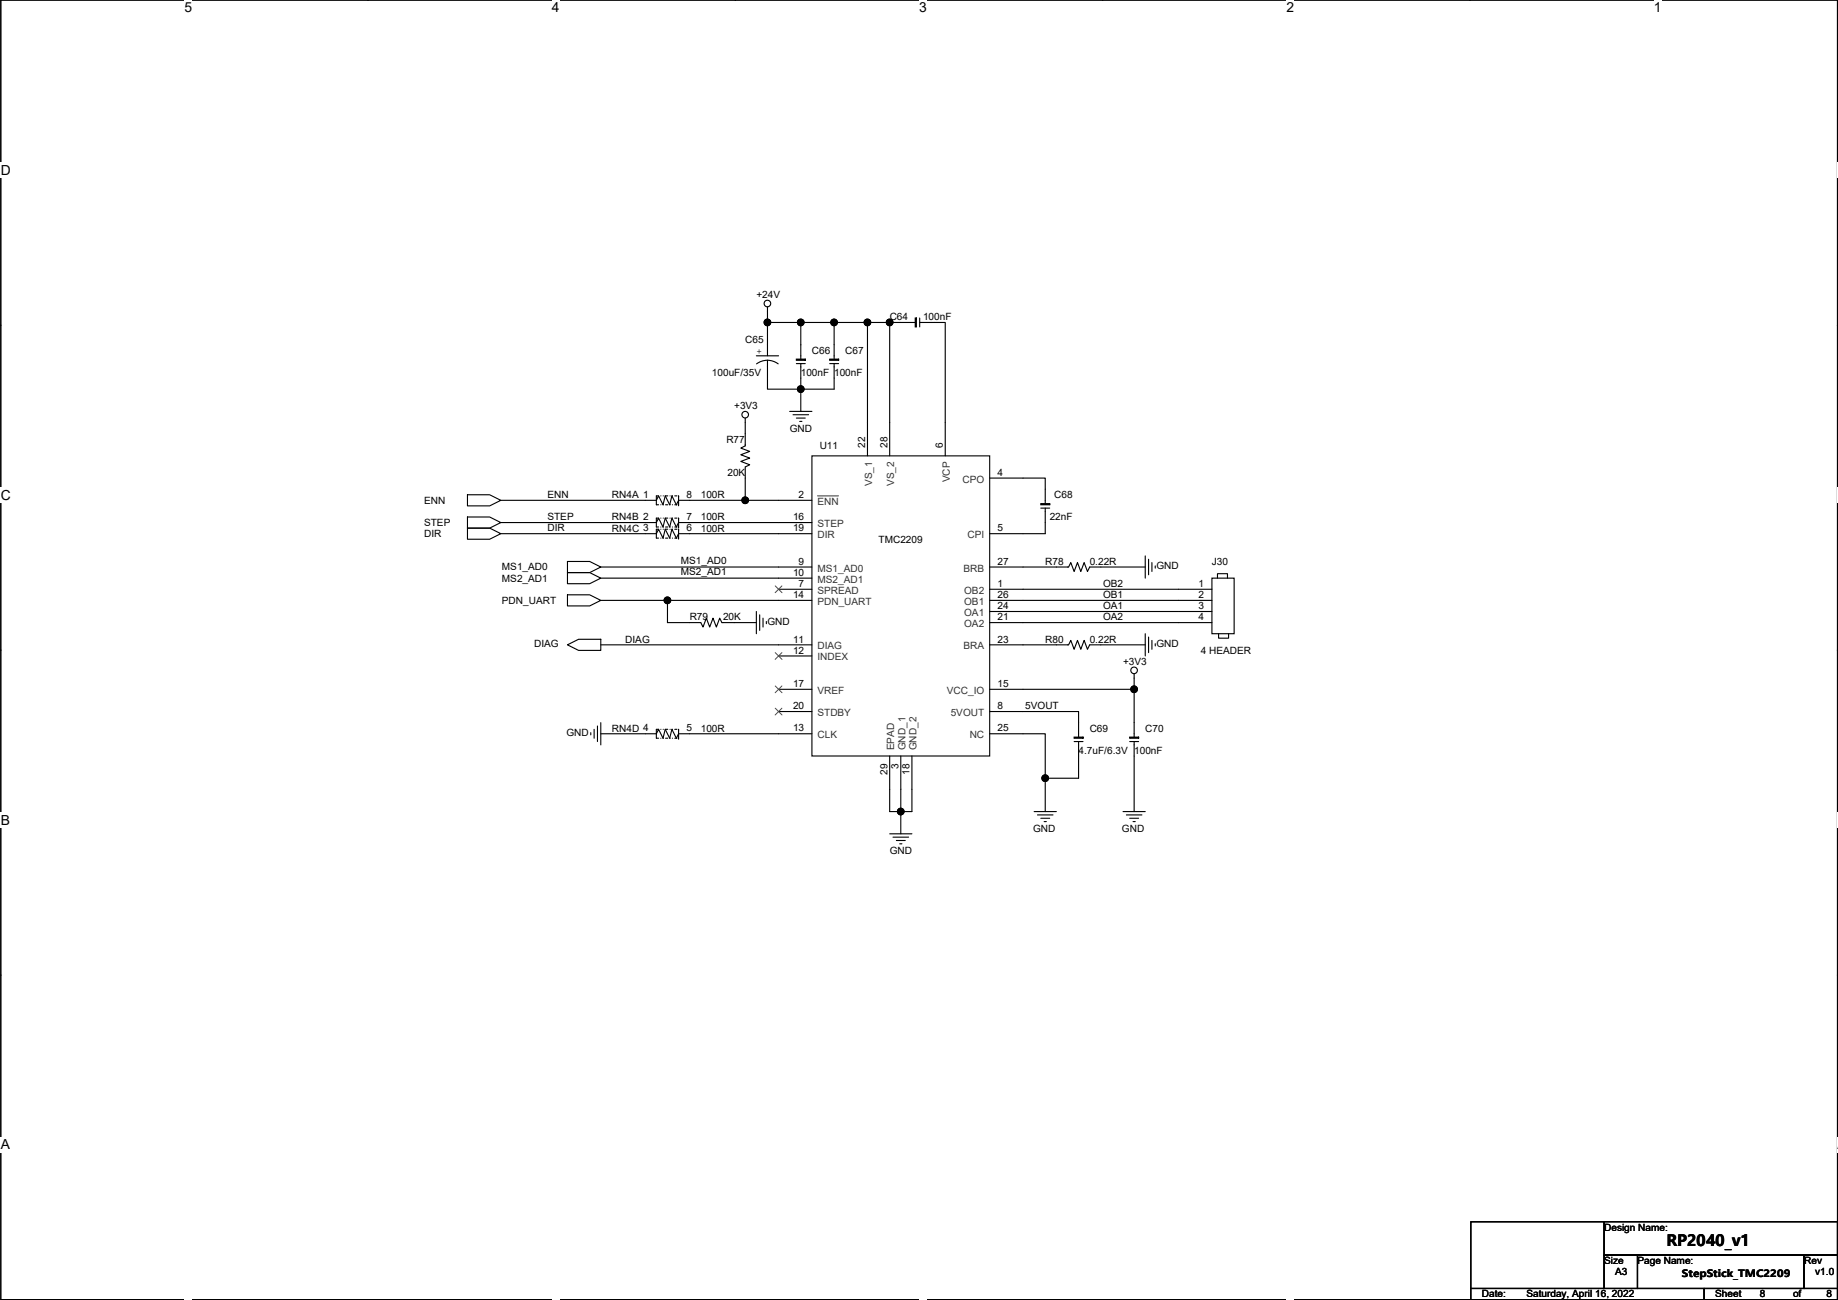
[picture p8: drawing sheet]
<svg xmlns="http://www.w3.org/2000/svg" width="420mm" height="297mm" viewBox="0 0 420 297" stroke-linecap="round" stroke-linejoin="round" font-family="sans-serif">
<path d="M.2 0h419.8v296.9h-419.8z" fill="none" stroke="#000" stroke-width=".25"/>
<g fill="#fff">
<path d="M42.2 0h1.7v3.5h-1.7z"/>
<path d="M42.2 296.9l1.7 .1z"/>
</g>
<path d="M84.1 0h.1M84.1 296.9h.1" fill="none" stroke="#000" stroke-width=".25"/>
<g fill="#fff">
<path d="M126.1 0h1.8v3.5h-1.8z"/>
<path d="M126.1 296.9l1.8 .1z"/>
</g>
<path d="M168.1 0h.1M168.1 296.9h.1" fill="none" stroke="#000" stroke-width=".25"/>
<g fill="#fff">
<path d="M210.1 0h1.7v3.5h-1.7z"/>
<path d="M210.1 296.9l1.7 .1z"/>
</g>
<path d="M252.1 0h.1M252.1 296.9h.1" fill="none" stroke="#000" stroke-width=".25"/>
<g fill="#fff">
<path d="M294.1 0h1.7v3.5h-1.7z"/>
<path d="M294.1 296.9l1.7 .1z"/>
</g>
<path d="M336.1 0h.1M336.1 296.9h.1" fill="none" stroke="#000" stroke-width=".25"/>
<g fill="#fff">
<path d="M378 0h1.8v3.5h-1.8z"/>
<path d="M378 296.9l1.8 .1z"/>
<path d="M.2 37.1h2.3v3.5h-2.3z"/>
<path d="M420 37.1h.2v3.5h-.2z"/>
<path d="M.2 111.4h2.3v3.5h-2.3z"/>
<path d="M420 111.4h.2v3.5h-.2z"/>
</g>
<path d="M.2 74.3h.1M420 74.3h.1" fill="none" stroke="#000" stroke-width=".25"/>
<g fill="#fff">
<path d="M.2 185.6h2.1v3.5h-2.1z"/>
<path d="M420 185.6h.2v3.5h-.2z"/>
</g>
<path d="M.2 148.5h.1M420 148.5h.1" fill="none" stroke="#000" stroke-width=".25"/>
<g fill="#fff">
<path d="M.2 259.8h2.1v3.5h-2.1z"/>
<path d="M420 259.8h.2v3.5h-.2z"/>
</g>
<g fill="none" stroke="#000" stroke-width=".25">
<path d="M175.4 73.7v7.6M175.4 70.1v3.6M175.4 73.7h7.7M183.1 73.7h7.6M183.1 73.7v8.4M190.7 73.7h7.6M190.7 73.7v8.4M198.3 73.7v30.5M198.3 73.7h5.1M203.4 73.7v30.5M203.4 73.7h5.8M210.2 73.7h5.9v30.5"/>
<path d="M210.2 72.7v2M170.4 95.5v6.4l-1.1 .5 2.1 .7-2.1 .8 2.1 .8-2.1 .7 2.1 .8-1 .5v7.6M172.9 81.3h5.1M175.4 82.3v6.6h7.7M177.9 83.1a4.1 4.1 0 0 0-5 0M180.5 94h5.1M181.3 94.8h3.5M182 95.5h2.1M182 83.1h2.1M182.8 96.3h.5M183.1 83.1v5.8M183.1 88.9v5.1"/>
<path d="M189.7 83.1h2M190.7 83.1v5.8h-7.6M106.9 113.1h5l2.6 1.2-2.6 1.3h-5zM106.9 118.1h5l2.6 1.3-2.6 1.3h-5zM114.5 114.3h35.5l.5-1 1.1 2 .5-2 1 2 .5-2 1 2 .5-1h15.3M114.5 119.4h35.5l.5-1 1.1 2 .5-2 1 2 .5-2 1 2 .5-1h30.5M150 113.3v2M150 118.4v2M155.1 113.3v2M155.1 118.4v2M170.4 114.3h15.2M185.6 104.2h40.6v68.5h-40.6z"/>
<path d="M226.2 109.2h12.7v5.9M237.9 116.1h2.1M238.9 116.1v5.8h-12.7M106.9 120.7h5l2.6 1.2-2.6 1.3h-5zM114.5 121.9h35.5l.5-1 1.1 2.1 .5-2.1 1 2.1 .5-2.1 1 2.1 .5-1.1h30.5M129.7 135.9h5.1l2.5 1.3-2.5 1.3h-5.1zM129.7 128.3h5.1l2.5 1.3-2.5 1.2h-5.1zM129.7 130.8h5.1l2.5 1.3-2.5 1.3h-5.1zM137.3 137.2h15.3M137.3 129.6h48.3M137.3 132.1h48.3M150 120.9v2.1"/>
<path d="M152.6 137.2v5.1h7.6l.5 1 .8-2.1 .7 2.1 .8-2.1 .8 2.1 .7-2.1 .5 1.1h7.9M155.1 120.9v2.1M172.9 139.7v5.1M178 134.6h7.6M185.6 137.2h-33M226.2 134.6h50.8M226.2 137.2h50.8M226.2 139.7h50.8M226.2 129.6h18.1l.5-1.1 .7 2.1 .8-2.1 .8 2.1 .7-2.1 .8 2.1 .5-1h12.7M261.8 127v5.1M262.6 127.8v3.5M263.3 128.5v2.1"/>
<path d="M264.1 129.3v.5M277 132.1h5.1v12.7h-5.1zM278.3 132.1v-1h2.3v1M129.7 147.3l2.6-1.2h5v2.5h-5zM137.3 147.3h48.3M173.7 140.5v3.5M174.4 141.2v2.1M175.2 142v.5M178 149.9h7.6M178 157.5h7.6M226.2 142.3h50.8M226.2 147.3h18.1l.5-1 .7 2.1 .8-2.1 .8 2.1 .7-2.1 .8 2.1 .5-1.1h12.7"/>
<path d="M226.2 157.5h33.1M259.3 153.9v3.6M259.3 157.5v10.9M261.8 144.8v5.1M262.6 145.6v3.5M263.3 146.3v2.1M264.1 147.1v.5M278.6 144.8v1h2.2v-1M135.1 167.4v.5M135.8 166.6v2.1M136.6 165.9v3.5M137.3 167.7h12.7l.5-1.1 1.1 2.1 .5-2.1 1 2.1 .5-2.1 1 2.1 .5-1h30.5"/>
<path d="M137.3 165.1v5.1M150 166.6v2.1M155.1 166.6v2.1M178 162.6h7.6M203.4 172.7v12.7h2.5M205.9 172.7v12.7M208.5 172.7v12.7h-2.6M226.2 162.6h20.4v5.8M226.2 167.7h12.7v10.1M238.9 177.8v7.6M245.5 169.4h2.1M246.6 169.4v8.4h-7.7"/>
<path d="M258.2 169.4h2.1M259.3 169.4v16M203.4 190.5h5.1M204.1 191.3h3.6M204.9 192h2M205.7 192.8h.5M205.9 185.4v5.1M236.4 185.4h5.1M237.2 186.2h3.5M237.9 187h2.1M238.7 187.7h.5M256.7 185.4h5.1"/>
<path d="M257.5 186.2h3.5M258.2 187h2.1M259 187.7h.5M.2 222.7h.1M420 222.7h.1M336.2 279.2h30.5v15.2h-30.5zM366.7 279.2h53.3v7.6h-53.3zM336.2 294.4h53.4v2.5h-53.4zM366.7 286.8h7.6v7.6h-7.6zM374.3 286.8h38.1v7.6h-38.1zM389.6 294.4h30.4v2.5h-30.4zM412.4 286.8h7.6v7.6h-7.6z"/>
<circle cx="175.4" cy="69.3" r=".76"/>
<circle cx="170.3" cy="94.7" r=".76"/>
<circle cx="259.2" cy="153.2" r=".76"/>
</g>
<g fill="#000" stroke="#000" stroke-width=".25">
<path d="M209.2 72.7v2h.3v-2z" fill-rule="evenodd"/>
<path d="M182 82.1v.2h2.1v-.2z" fill-rule="evenodd"/>
<path d="M189.7 82.1v.2h2v-.2z" fill-rule="evenodd"/>
<path d="M237.9 115.1v.2h2.1v-.2z" fill-rule="evenodd"/>
<path d="M245.5 168.4v.3h2.1v-.3z" fill-rule="evenodd"/>
<path d="M258.2 168.4v.3h2.1v-.3z" fill-rule="evenodd"/>
<circle cx="175.4" cy="73.7" r=".76"/>
<circle cx="183" cy="73.7" r=".76"/>
<circle cx="190.7" cy="73.7" r=".76"/>
<circle cx="198.3" cy="73.7" r=".76"/>
<circle cx="203.4" cy="73.7" r=".76"/>
<circle cx="183" cy="88.9" r=".76"/>
<circle cx="170.3" cy="114.3" r=".76"/>
<circle cx="152.6" cy="137.2" r=".76"/>
<circle cx="259.2" cy="157.5" r=".76"/>
<circle cx="238.9" cy="177.8" r=".76"/>
<circle cx="205.9" cy="185.4" r=".76"/>
</g>
<g fill="none" stroke="#000" stroke-width=".25" stroke-dasharray=".5 .5 0 .5 0 .5">
<path d="M150 113.3h5.1M150 115.3h5.1M150 118.4h5.1M155.1 113.3h.1M155.1 115.3h.1M155.1 118.4h.1M150 120.9h5.1M150 123h5.1M150 120.4h5.1M155.1 120.9h.1M155.1 123h.1M155.1 120.4h.1"/>
<path d="M150 166.6h5.1M150 168.7h5.1M155.1 166.6h.1M155.1 168.7h.1"/>
</g>
<path d="M186.9 113.3h4.8" fill="none" stroke="#333" stroke-width=".23"/>
<path d="M177.2 133.9l1.6 1.5M178.7 133.9l-1.5 1.5M177.2 149.1l1.6 1.6M177.2 156.7l1.6 1.6M178.7 149.1l-1.5 1.6M178.7 156.7l-1.5 1.6M177.2 161.8l1.6 1.6M178.7 161.8l-1.5 1.6" fill="none" stroke="#4c4c4c" stroke-width=".23"/>
<text font-size="3.6" x="380.9" y="284.7">RP2040_v1</text>
<g font-size="3.2">
<text x="42.2" y="2.8">5</text>
<text x="126.1" y="2.8">4</text>
<text x="210.1" y="2.8">3</text>
<text x="294.1" y="2.8">2</text>
<text x="378" y="2.8">1</text>
<text x=".2" y="39.9">D</text>
<text x=".2" y="114.2">C</text>
<text x=".2" y="188.4">B</text>
<text x=".2" y="262.6">A</text>
<text x="420" y="262.6">A</text>
</g>
<g font-size="2.3">
<text x="172.9" y="68.1">+24V</text>
<text x="203.4" y="73.2">C64</text>
<text x="211" y="73.2">100nF</text>
<text x="170.4" y="78.3">C65</text>
<text x="172.9" y="80.8">+</text>
<text x="185.6" y="80.8">C66</text>
<text x="193.2" y="80.8">C67</text>
<text x="162.7" y="85.9">100uF/35V</text>
<text x="183.1" y="85.9">100nF</text>
<text x="190.7" y="85.9">100nF</text>
<text x="167.8" y="93.5">+3V3</text>
<text x="166" y="101.1">R77</text>
<text x="180.5" y="98.6">GND</text>
<text x="187.4" y="102.7">U11</text>
<text x="197.8" y="102.4" transform="rotate(-90 197.8 102.4)">22</text>
<text x="202.8" y="102.4" transform="rotate(-90 202.8 102.4)">28</text>
<text x="215.6" y="102.4" transform="rotate(-90 215.6 102.4)">6</text>
<text x="125.1" y="113.8">ENN</text>
<text x="139.9" y="113.8">RN4A 1</text>
<text x="156.9" y="113.8">8</text>
<text x="160.2" y="113.8">100R</text>
<text x="166.3" y="108.8">20K</text>
<text x="182.6" y="113.8">2</text>
<text x="228" y="108.7">4</text>
<text x="241" y="113.8">C68</text>
<text x="97" y="115.1">ENN</text>
<text x="125.1" y="118.9">STEP</text>
<text x="139.9" y="118.9">RN4B 2</text>
<text x="156.9" y="118.9">7</text>
<text x="160.2" y="118.9">100R</text>
<text x="181.3" y="118.9">16</text>
<text x="240" y="118.9">22nF</text>
<text x="97" y="120.2">STEP</text>
<text x="97" y="122.7">DIR</text>
<text x="125.1" y="121.4">DIR</text>
<text x="139.9" y="121.5">RN4C 3</text>
<text x="156.9" y="121.4">6</text>
<text x="160.2" y="121.5">100R</text>
<text x="181.3" y="121.4">19</text>
<text x="200.8" y="124">TMC2209</text>
<text x="228" y="121.4">5</text>
<text x="114.7" y="130.3">MS1_AD0</text>
<text x="155.6" y="128.9">MS1_AD0</text>
<text x="155.6" y="131.5">MS2_AD1</text>
<text x="181.3" y="131.6">10</text>
<text x="182.6" y="129">9</text>
<text x="228" y="129">27</text>
<text x="238.9" y="129.1">R78</text>
<text x="249.1" y="129.1">0.22R</text>
<text x="264.3" y="130.1">GND</text>
<text x="277" y="129.1">J30</text>
<text x="114.7" y="138">PDN_UART</text>
<text x="114.7" y="132.9">MS2_AD1</text>
<text x="181.3" y="136.7">14</text>
<text x="182.6" y="134.1">7</text>
<text x="228" y="134.1">1</text>
<text x="228" y="136.7">26</text>
<text x="252.1" y="136.7">OB1</text>
<text x="252.1" y="134.1">OB2</text>
<text x="274" y="134.1">1</text>
<text x="274" y="136.7">2</text>
<text x="157.7" y="141.8">R79</text>
<text x="165.3" y="141.8">20K</text>
<text x="175.4" y="142.8">GND</text>
<text x="228" y="141.7">21</text>
<text x="228" y="139.2">24</text>
<text x="252.1" y="139.2">OA1</text>
<text x="252.1" y="141.8">OA2</text>
<text x="274" y="139.2">3</text>
<text x="274" y="141.7">4</text>
<text x="122.1" y="147.9">DIAG</text>
<text x="142.9" y="146.8">DIAG</text>
<text x="181.3" y="146.8">11</text>
<text x="181.3" y="149.4">12</text>
<text x="228" y="146.8">23</text>
<text x="238.9" y="146.9">R80</text>
<text x="249.1" y="146.9">0.22R</text>
<text x="264.3" y="147.9">GND</text>
<text x="274.5" y="149.4">4 HEADER</text>
<text x="256.7" y="151.9">+3V3</text>
<text x="181.3" y="157">17</text>
<text x="228" y="157">15</text>
<text x="139.9" y="167.2">RN4D 4</text>
<text x="156.9" y="167.1">5</text>
<text x="160.2" y="167.2">100R</text>
<text x="181.3" y="167.1">13</text>
<text x="181.3" y="162.1">20</text>
<text x="228" y="167.1">25</text>
<text x="228" y="162.1">8</text>
<text x="234.4" y="162.1">5VOUT</text>
<text x="249.1" y="167.2">C69</text>
<text x="261.8" y="167.2">C70</text>
<text x="129.5" y="168.2">GND</text>
<text x="246.6" y="172.3">4.7uF/6.3V</text>
<text x="259.3" y="172.3">100nF</text>
<text x="202.8" y="177.1" transform="rotate(-90 202.8 177.1)">29</text>
<text x="205.4" y="175.8" transform="rotate(-90 205.4 175.8)">3</text>
<text x="207.9" y="177.1" transform="rotate(-90 207.9 177.1)">18</text>
<text x="236.1" y="190">GND</text>
<text x="256.5" y="190">GND</text>
<text x="203.4" y="195.1">GND</text>
<text x="366.7" y="281.2">Design Name:</text>
<text x="366.7" y="288.8">Size</text>
<text x="369.2" y="291.4">A3</text>
<text x="374.3" y="288.8">Page Name:</text>
<text x="384.5" y="291.7">StepStick_TMC2209</text>
<text x="412.4" y="288.8">Rev</text>
<text x="415" y="291.4">v1.0</text>
<text x="338.8" y="296.5">Date:</text>
<text x="348.9" y="296.5">Saturday, April 16, 2022</text>
<text x="392.1" y="296.5">Sheet</text>
<text x="402.3" y="296.5">8</text>
<text x="409.9" y="296.5">of</text>
<text x="417.5" y="296.5">8</text>
</g>
<g font-size="2.3" fill="#333">
<text x="199.4" y="111.1" transform="rotate(-90 199.4 111.1)">VS_1</text>
<text x="204.4" y="111.1" transform="rotate(-90 204.4 111.1)">VS_2</text>
<text x="217.1" y="110.2" transform="rotate(-90 217.1 110.2)">VCP</text>
<text x="220" y="110.3">CPO</text>
<text x="186.9" y="115.4">ENN</text>
<text x="186.9" y="120.4">STEP</text>
<text x="186.9" y="123">DIR</text>
<text x="221.2" y="123">CPI</text>
<text x="186.9" y="130.6">MS1_AD0</text>
<text x="220.3" y="130.6">BRB</text>
<text x="186.9" y="135.7">SPREAD</text>
<text x="186.9" y="133.1">MS2_AD1</text>
<text x="220.4" y="135.7">OB2</text>
<text x="186.9" y="138.2">PDN_UART</text>
<text x="220.4" y="143.3">OA2</text>
<text x="220.4" y="140.8">OA1</text>
<text x="220.4" y="138.2">OB1</text>
<text x="186.9" y="148.4">DIAG</text>
<text x="220.3" y="148.4">BRA</text>
<text x="186.9" y="150.9">INDEX</text>
<text x="186.9" y="158.5">VREF</text>
<text x="216.5" y="158.5">VCC_IO</text>
<text x="186.9" y="163.6">STDBY</text>
<text x="217.3" y="163.6">5VOUT</text>
<text x="186.9" y="168.7">CLK</text>
<text x="204.4" y="171.5" transform="rotate(-90 204.4 171.5)">EPAD</text>
<text x="207" y="171.5" transform="rotate(-90 207 171.5)">GND_1</text>
<text x="209.5" y="171.5" transform="rotate(-90 209.5 171.5)">GND_2</text>
<text x="221.7" y="168.7">NC</text>
</g>
</svg>
